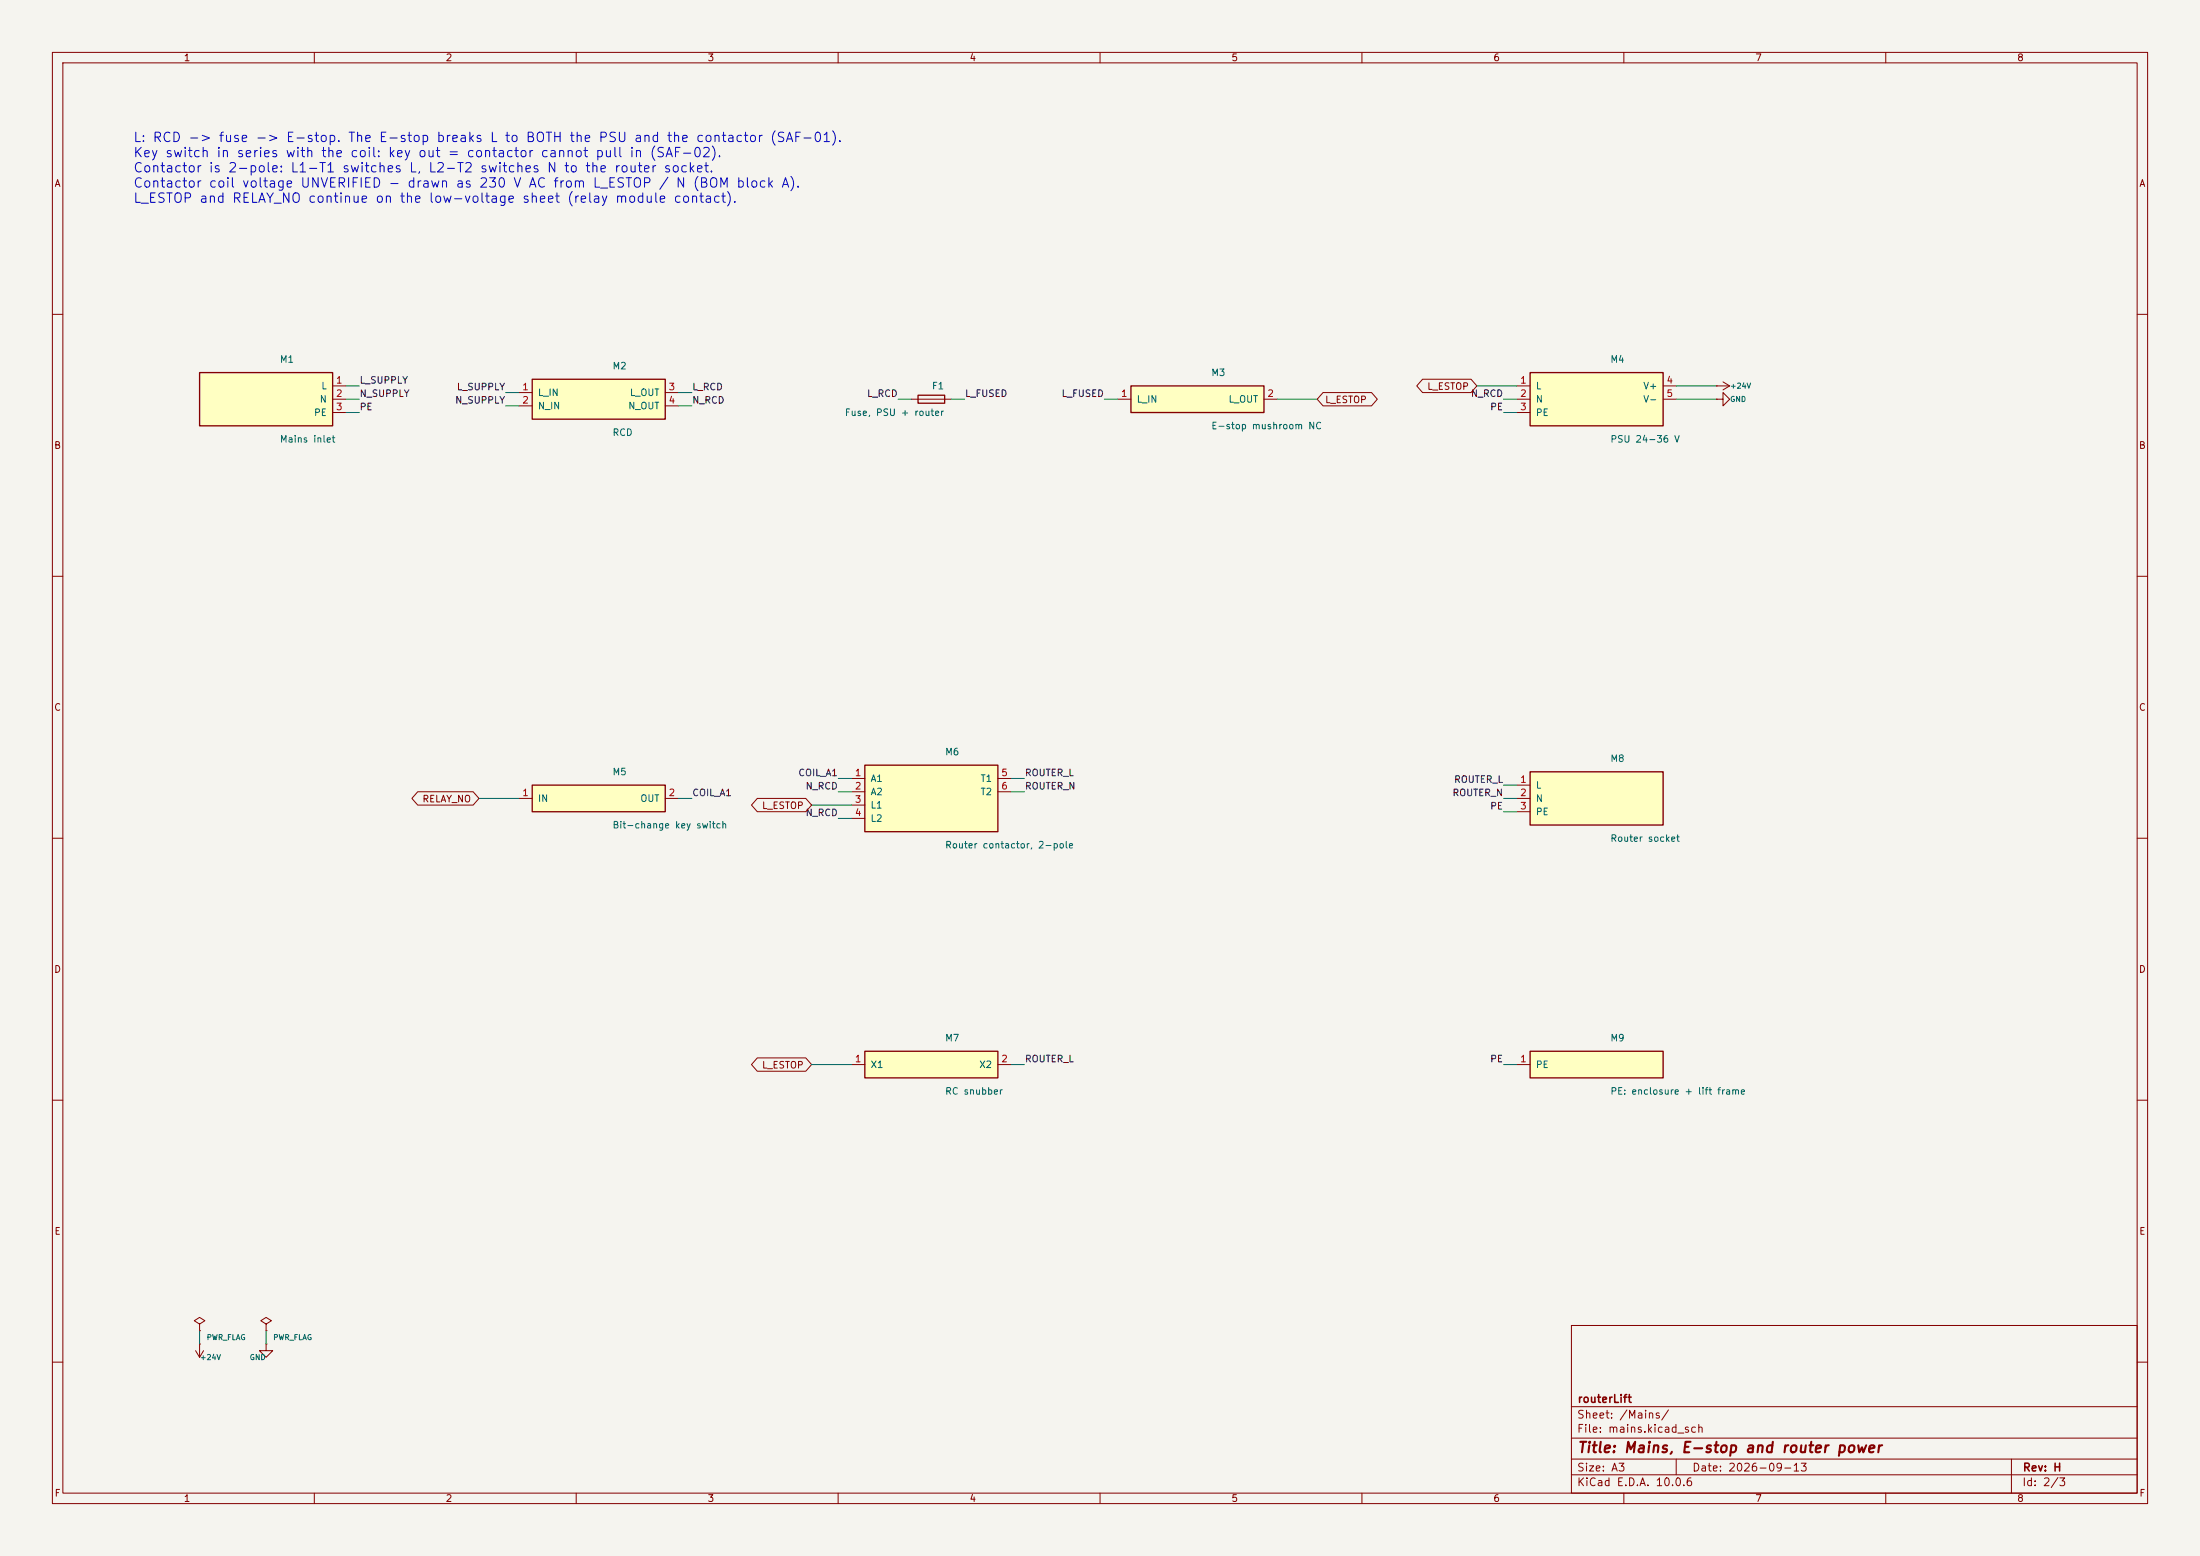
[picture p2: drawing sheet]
(kicad_sch
 (version 20250114)
 (generator "eeschema")
 (generator_version "9.0")
 (paper "A3")
 (title_block
  (title "Mains, E-stop and router power")
  (date "2026-09-13")
  (rev "H")
  (company "routerLift"))
 (lib_symbols
  (symbol "Device:Fuse"
   (pin_numbers (hide yes))
   (pin_names
    (offset 0)) (exclude_from_sim no) (in_bom yes) (on_board yes)
   (in_pos_files yes)
   (duplicate_pin_numbers_are_jumpers no)
   (property "Reference" "F" (at 2.032 0 90) (show_name no) (do_not_autoplace no) (effects (font (size 1.27 1.27))))
   (property "Value" "Fuse" (at -1.905 0 90) (show_name no) (do_not_autoplace no) (effects (font (size 1.27 1.27))))
   (property "Footprint" "" (at -1.778 0 90) (show_name no) (do_not_autoplace no) (hide yes) (effects (font (size 1.27 1.27))))
   (property "Datasheet" "" (at 0 0 0) (show_name no) (do_not_autoplace no) (hide yes) (effects (font (size 1.27 1.27))))
   (property "Description" "Fuse" (at 0 0 0) (show_name no) (do_not_autoplace no) (hide yes) (effects (font (size 1.27 1.27))))
   (symbol "Fuse_0_1"
    (rectangle (start -0.762 -2.54) (end 0.762 2.54) (stroke (width 0.254) (type default)) (fill (type none)))
    (polyline (pts (xy 0 2.54) (xy 0 -2.54)) (stroke (width 0) (type default)) (fill (type none))))
   (symbol "Fuse_1_1"
    (pin passive line (at 0 3.81 270) (length 1.27) (name "" (effects (font (size 1.27 1.27)))) (number "1" (effects (font (size 1.27 1.27)))))
    (pin passive line (at 0 -3.81 90) (length 1.27) (name "" (effects (font (size 1.27 1.27)))) (number "2" (effects (font (size 1.27 1.27))))))
   (embedded_fonts no))
  (symbol "power:+24V"
   (power global)
   (pin_numbers (hide yes))
   (pin_names
    (offset 0) (hide yes)) (exclude_from_sim no) (in_bom yes) (on_board yes)
   (in_pos_files yes)
   (duplicate_pin_numbers_are_jumpers no)
   (property "Reference" "#PWR" (at 0 -3.81 0) (show_name no) (do_not_autoplace no) (hide yes) (effects (font (size 1.27 1.27))))
   (property "Value" "+24V" (at 0 3.556 0) (show_name no) (do_not_autoplace no) (effects (font (size 1.27 1.27))))
   (property "Footprint" "" (at 0 0 0) (show_name no) (do_not_autoplace no) (hide yes) (effects (font (size 1.27 1.27))))
   (property "Datasheet" "" (at 0 0 0) (show_name no) (do_not_autoplace no) (hide yes) (effects (font (size 1.27 1.27))))
   (property "Description" "Power symbol creates a global label with name \"+24V\"" (at 0 0 0) (show_name no) (do_not_autoplace no) (hide yes) (effects (font (size 1.27 1.27))))
   (symbol "+24V_0_1"
    (polyline (pts (xy -0.762 1.27) (xy 0 2.54)) (stroke (width 0) (type default)) (fill (type none)))
    (polyline (pts (xy 0 2.54) (xy 0.762 1.27)) (stroke (width 0) (type default)) (fill (type none)))
    (polyline (pts (xy 0 0) (xy 0 2.54)) (stroke (width 0) (type default)) (fill (type none))))
   (symbol "+24V_1_1"
    (pin power_in line (at 0 0 90) (length 0) (name "" (effects (font (size 1.27 1.27)))) (number "1" (effects (font (size 1.27 1.27))))))
   (embedded_fonts no))
  (symbol "power:GND"
   (power global)
   (pin_numbers (hide yes))
   (pin_names
    (offset 0) (hide yes)) (exclude_from_sim no) (in_bom yes) (on_board yes)
   (in_pos_files yes)
   (duplicate_pin_numbers_are_jumpers no)
   (property "Reference" "#PWR" (at 0 -6.35 0) (show_name no) (do_not_autoplace no) (hide yes) (effects (font (size 1.27 1.27))))
   (property "Value" "GND" (at 0 -3.81 0) (show_name no) (do_not_autoplace no) (effects (font (size 1.27 1.27))))
   (property "Footprint" "" (at 0 0 0) (show_name no) (do_not_autoplace no) (hide yes) (effects (font (size 1.27 1.27))))
   (property "Datasheet" "" (at 0 0 0) (show_name no) (do_not_autoplace no) (hide yes) (effects (font (size 1.27 1.27))))
   (property "Description" "Power symbol creates a global label with name \"GND\" , ground" (at 0 0 0) (show_name no) (do_not_autoplace no) (hide yes) (effects (font (size 1.27 1.27))))
   (symbol "GND_0_1"
    (polyline (pts (xy 0 0) (xy 0 -1.27) (xy 1.27 -1.27) (xy 0 -2.54) (xy -1.27 -1.27) (xy 0 -1.27)) (stroke (width 0) (type default)) (fill (type none))))
   (symbol "GND_1_1"
    (pin power_in line (at 0 0 270) (length 0) (name "" (effects (font (size 1.27 1.27)))) (number "1" (effects (font (size 1.27 1.27))))))
   (embedded_fonts no))
  (symbol "power:PWR_FLAG"
   (power global)
   (pin_numbers (hide yes))
   (pin_names
    (offset 0) (hide yes)) (exclude_from_sim no) (in_bom yes) (on_board yes)
   (in_pos_files yes)
   (duplicate_pin_numbers_are_jumpers no)
   (property "Reference" "#FLG" (at 0 1.905 0) (show_name no) (do_not_autoplace no) (hide yes) (effects (font (size 1.27 1.27))))
   (property "Value" "PWR_FLAG" (at 0 3.81 0) (show_name no) (do_not_autoplace no) (effects (font (size 1.27 1.27))))
   (property "Footprint" "" (at 0 0 0) (show_name no) (do_not_autoplace no) (hide yes) (effects (font (size 1.27 1.27))))
   (property "Datasheet" "" (at 0 0 0) (show_name no) (do_not_autoplace no) (hide yes) (effects (font (size 1.27 1.27))))
   (property "Description" "Special symbol for telling ERC where power comes from" (at 0 0 0) (show_name no) (do_not_autoplace no) (hide yes) (effects (font (size 1.27 1.27))))
   (symbol "PWR_FLAG_0_0"
    (pin power_out line (at 0 0 90) (length 0) (name "" (effects (font (size 1.27 1.27)))) (number "1" (effects (font (size 1.27 1.27))))))
   (symbol "PWR_FLAG_0_1"
    (polyline (pts (xy 0 0) (xy 0 1.27) (xy -1.016 1.905) (xy 0 2.54) (xy 1.016 1.905) (xy 0 1.27)) (stroke (width 0) (type default)) (fill (type none))))
   (embedded_fonts no))
  (symbol "routerlift:CONTACTOR"
   (pin_names
    (offset 1.016)) (exclude_from_sim no) (in_bom yes) (on_board yes)
   (property "Reference" "M" (at 0 7.62 0) (effects (font (size 1.27 1.27))))
   (property "Value" "CONTACTOR" (at 0 -7.62 0) (effects (font (size 1.27 1.27))))
   (property "Footprint" "" (at 0 0 0) (effects (font (size 1.27 1.27)) (hide yes)))
   (property "Datasheet" "" (at 0 0 0) (effects (font (size 1.27 1.27)) (hide yes)))
   (symbol "CONTACTOR_0_1"
    (rectangle (start -12.7 6.35) (end 12.7 -6.35) (stroke (width 0.254) (type default)) (fill (type background))))
   (symbol "CONTACTOR_1_1"
    (pin passive line (at -15.24 3.81 0) (length 2.54) (name "A1" (effects (font (size 1.27 1.27)))) (number "1" (effects (font (size 1.27 1.27)))))
    (pin passive line (at -15.24 1.27 0) (length 2.54) (name "A2" (effects (font (size 1.27 1.27)))) (number "2" (effects (font (size 1.27 1.27)))))
    (pin passive line (at -15.24 -1.27 0) (length 2.54) (name "L1" (effects (font (size 1.27 1.27)))) (number "3" (effects (font (size 1.27 1.27)))))
    (pin passive line (at -15.24 -3.81 0) (length 2.54) (name "L2" (effects (font (size 1.27 1.27)))) (number "4" (effects (font (size 1.27 1.27)))))
    (pin passive line (at 15.24 3.81 180) (length 2.54) (name "T1" (effects (font (size 1.27 1.27)))) (number "5" (effects (font (size 1.27 1.27)))))
    (pin passive line (at 15.24 1.27 180) (length 2.54) (name "T2" (effects (font (size 1.27 1.27)))) (number "6" (effects (font (size 1.27 1.27)))))))
  (symbol "routerlift:ESTOP_NC"
   (pin_names
    (offset 1.016)) (exclude_from_sim no) (in_bom yes) (on_board yes)
   (property "Reference" "M" (at 0 3.81 0) (effects (font (size 1.27 1.27))))
   (property "Value" "ESTOP_NC" (at 0 -3.81 0) (effects (font (size 1.27 1.27))))
   (property "Footprint" "" (at 0 0 0) (effects (font (size 1.27 1.27)) (hide yes)))
   (property "Datasheet" "" (at 0 0 0) (effects (font (size 1.27 1.27)) (hide yes)))
   (symbol "ESTOP_NC_0_1"
    (rectangle (start -12.7 2.54) (end 12.7 -2.54) (stroke (width 0.254) (type default)) (fill (type background))))
   (symbol "ESTOP_NC_1_1"
    (pin passive line (at -15.24 0 0) (length 2.54) (name "L_IN" (effects (font (size 1.27 1.27)))) (number "1" (effects (font (size 1.27 1.27)))))
    (pin passive line (at 15.24 0 180) (length 2.54) (name "L_OUT" (effects (font (size 1.27 1.27)))) (number "2" (effects (font (size 1.27 1.27)))))))
  (symbol "routerlift:KEY_SWITCH"
   (pin_names
    (offset 1.016)) (exclude_from_sim no) (in_bom yes) (on_board yes)
   (property "Reference" "M" (at 0 3.81 0) (effects (font (size 1.27 1.27))))
   (property "Value" "KEY_SWITCH" (at 0 -3.81 0) (effects (font (size 1.27 1.27))))
   (property "Footprint" "" (at 0 0 0) (effects (font (size 1.27 1.27)) (hide yes)))
   (property "Datasheet" "" (at 0 0 0) (effects (font (size 1.27 1.27)) (hide yes)))
   (symbol "KEY_SWITCH_0_1"
    (rectangle (start -12.7 2.54) (end 12.7 -2.54) (stroke (width 0.254) (type default)) (fill (type background))))
   (symbol "KEY_SWITCH_1_1"
    (pin passive line (at -15.24 0 0) (length 2.54) (name "IN" (effects (font (size 1.27 1.27)))) (number "1" (effects (font (size 1.27 1.27)))))
    (pin passive line (at 15.24 0 180) (length 2.54) (name "OUT" (effects (font (size 1.27 1.27)))) (number "2" (effects (font (size 1.27 1.27)))))))
  (symbol "routerlift:MAINS_INLET"
   (pin_names
    (offset 1.016)) (exclude_from_sim no) (in_bom yes) (on_board yes)
   (property "Reference" "M" (at 0 6.35 0) (effects (font (size 1.27 1.27))))
   (property "Value" "MAINS_INLET" (at 0 -6.35 0) (effects (font (size 1.27 1.27))))
   (property "Footprint" "" (at 0 0 0) (effects (font (size 1.27 1.27)) (hide yes)))
   (property "Datasheet" "" (at 0 0 0) (effects (font (size 1.27 1.27)) (hide yes)))
   (symbol "MAINS_INLET_0_1"
    (rectangle (start -12.7 5.08) (end 12.7 -5.08) (stroke (width 0.254) (type default)) (fill (type background))))
   (symbol "MAINS_INLET_1_1"
    (pin passive line (at 15.24 2.54 180) (length 2.54) (name "L" (effects (font (size 1.27 1.27)))) (number "1" (effects (font (size 1.27 1.27)))))
    (pin passive line (at 15.24 0 180) (length 2.54) (name "N" (effects (font (size 1.27 1.27)))) (number "2" (effects (font (size 1.27 1.27)))))
    (pin passive line (at 15.24 -2.54 180) (length 2.54) (name "PE" (effects (font (size 1.27 1.27)))) (number "3" (effects (font (size 1.27 1.27)))))))
  (symbol "routerlift:PE_BOND"
   (pin_names
    (offset 1.016)) (exclude_from_sim no) (in_bom yes) (on_board yes)
   (property "Reference" "M" (at 0 3.81 0) (effects (font (size 1.27 1.27))))
   (property "Value" "PE_BOND" (at 0 -3.81 0) (effects (font (size 1.27 1.27))))
   (property "Footprint" "" (at 0 0 0) (effects (font (size 1.27 1.27)) (hide yes)))
   (property "Datasheet" "" (at 0 0 0) (effects (font (size 1.27 1.27)) (hide yes)))
   (symbol "PE_BOND_0_1"
    (rectangle (start -12.7 2.54) (end 12.7 -2.54) (stroke (width 0.254) (type default)) (fill (type background))))
   (symbol "PE_BOND_1_1"
    (pin passive line (at -15.24 0 0) (length 2.54) (name "PE" (effects (font (size 1.27 1.27)))) (number "1" (effects (font (size 1.27 1.27)))))))
  (symbol "routerlift:PSU_24_36V"
   (pin_names
    (offset 1.016)) (exclude_from_sim no) (in_bom yes) (on_board yes)
   (property "Reference" "M" (at 0 6.35 0) (effects (font (size 1.27 1.27))))
   (property "Value" "PSU_24_36V" (at 0 -6.35 0) (effects (font (size 1.27 1.27))))
   (property "Footprint" "" (at 0 0 0) (effects (font (size 1.27 1.27)) (hide yes)))
   (property "Datasheet" "" (at 0 0 0) (effects (font (size 1.27 1.27)) (hide yes)))
   (symbol "PSU_24_36V_0_1"
    (rectangle (start -12.7 5.08) (end 12.7 -5.08) (stroke (width 0.254) (type default)) (fill (type background))))
   (symbol "PSU_24_36V_1_1"
    (pin passive line (at -15.24 2.54 0) (length 2.54) (name "L" (effects (font (size 1.27 1.27)))) (number "1" (effects (font (size 1.27 1.27)))))
    (pin passive line (at -15.24 0 0) (length 2.54) (name "N" (effects (font (size 1.27 1.27)))) (number "2" (effects (font (size 1.27 1.27)))))
    (pin passive line (at -15.24 -2.54 0) (length 2.54) (name "PE" (effects (font (size 1.27 1.27)))) (number "3" (effects (font (size 1.27 1.27)))))
    (pin passive line (at 15.24 2.54 180) (length 2.54) (name "V+" (effects (font (size 1.27 1.27)))) (number "4" (effects (font (size 1.27 1.27)))))
    (pin passive line (at 15.24 0 180) (length 2.54) (name "V-" (effects (font (size 1.27 1.27)))) (number "5" (effects (font (size 1.27 1.27)))))))
  (symbol "routerlift:RCD"
   (pin_names
    (offset 1.016)) (exclude_from_sim no) (in_bom yes) (on_board yes)
   (property "Reference" "M" (at 0 5.08 0) (effects (font (size 1.27 1.27))))
   (property "Value" "RCD" (at 0 -5.08 0) (effects (font (size 1.27 1.27))))
   (property "Footprint" "" (at 0 0 0) (effects (font (size 1.27 1.27)) (hide yes)))
   (property "Datasheet" "" (at 0 0 0) (effects (font (size 1.27 1.27)) (hide yes)))
   (symbol "RCD_0_1"
    (rectangle (start -12.7 3.81) (end 12.7 -3.81) (stroke (width 0.254) (type default)) (fill (type background))))
   (symbol "RCD_1_1"
    (pin passive line (at -15.24 1.27 0) (length 2.54) (name "L_IN" (effects (font (size 1.27 1.27)))) (number "1" (effects (font (size 1.27 1.27)))))
    (pin passive line (at -15.24 -1.27 0) (length 2.54) (name "N_IN" (effects (font (size 1.27 1.27)))) (number "2" (effects (font (size 1.27 1.27)))))
    (pin passive line (at 15.24 1.27 180) (length 2.54) (name "L_OUT" (effects (font (size 1.27 1.27)))) (number "3" (effects (font (size 1.27 1.27)))))
    (pin passive line (at 15.24 -1.27 180) (length 2.54) (name "N_OUT" (effects (font (size 1.27 1.27)))) (number "4" (effects (font (size 1.27 1.27)))))))
  (symbol "routerlift:RC_SNUBBER"
   (pin_names
    (offset 1.016)) (exclude_from_sim no) (in_bom yes) (on_board yes)
   (property "Reference" "M" (at 0 3.81 0) (effects (font (size 1.27 1.27))))
   (property "Value" "RC_SNUBBER" (at 0 -3.81 0) (effects (font (size 1.27 1.27))))
   (property "Footprint" "" (at 0 0 0) (effects (font (size 1.27 1.27)) (hide yes)))
   (property "Datasheet" "" (at 0 0 0) (effects (font (size 1.27 1.27)) (hide yes)))
   (symbol "RC_SNUBBER_0_1"
    (rectangle (start -12.7 2.54) (end 12.7 -2.54) (stroke (width 0.254) (type default)) (fill (type background))))
   (symbol "RC_SNUBBER_1_1"
    (pin passive line (at -15.24 0 0) (length 2.54) (name "X1" (effects (font (size 1.27 1.27)))) (number "1" (effects (font (size 1.27 1.27)))))
    (pin passive line (at 15.24 0 180) (length 2.54) (name "X2" (effects (font (size 1.27 1.27)))) (number "2" (effects (font (size 1.27 1.27)))))))
  (symbol "routerlift:ROUTER_SOCKET"
   (pin_names
    (offset 1.016)) (exclude_from_sim no) (in_bom yes) (on_board yes)
   (property "Reference" "M" (at 0 6.35 0) (effects (font (size 1.27 1.27))))
   (property "Value" "ROUTER_SOCKET" (at 0 -6.35 0) (effects (font (size 1.27 1.27))))
   (property "Footprint" "" (at 0 0 0) (effects (font (size 1.27 1.27)) (hide yes)))
   (property "Datasheet" "" (at 0 0 0) (effects (font (size 1.27 1.27)) (hide yes)))
   (symbol "ROUTER_SOCKET_0_1"
    (rectangle (start -12.7 5.08) (end 12.7 -5.08) (stroke (width 0.254) (type default)) (fill (type background))))
   (symbol "ROUTER_SOCKET_1_1"
    (pin passive line (at -15.24 2.54 0) (length 2.54) (name "L" (effects (font (size 1.27 1.27)))) (number "1" (effects (font (size 1.27 1.27)))))
    (pin passive line (at -15.24 0 0) (length 2.54) (name "N" (effects (font (size 1.27 1.27)))) (number "2" (effects (font (size 1.27 1.27)))))
    (pin passive line (at -15.24 -2.54 0) (length 2.54) (name "PE" (effects (font (size 1.27 1.27)))) (number "3" (effects (font (size 1.27 1.27))))))))
 (wire
  (pts (xy 66.04 73.66) (xy 68.58 73.66))
  (stroke (width 0) (type default)))
 (label "L_SUPPLY"
  (at 68.58 73.66 0)
  (effects (font (size 1.27 1.27)) (justify left bottom)))
 (wire
  (pts (xy 66.04 76.2) (xy 68.58 76.2))
  (stroke (width 0) (type default)))
 (label "N_SUPPLY"
  (at 68.58 76.2 0)
  (effects (font (size 1.27 1.27)) (justify left bottom)))
 (wire
  (pts (xy 66.04 78.74) (xy 68.58 78.74))
  (stroke (width 0) (type default)))
 (label "PE"
  (at 68.58 78.74 0)
  (effects (font (size 1.27 1.27)) (justify left bottom)))
 (wire
  (pts (xy 99.06 74.93) (xy 96.52 74.93))
  (stroke (width 0) (type default)))
 (label "L_SUPPLY"
  (at 96.52 74.93 180)
  (effects (font (size 1.27 1.27)) (justify right bottom)))
 (wire
  (pts (xy 99.06 77.47) (xy 96.52 77.47))
  (stroke (width 0) (type default)))
 (label "N_SUPPLY"
  (at 96.52 77.47 180)
  (effects (font (size 1.27 1.27)) (justify right bottom)))
 (wire
  (pts (xy 129.54 74.93) (xy 132.08 74.93))
  (stroke (width 0) (type default)))
 (label "L_RCD"
  (at 132.08 74.93 0)
  (effects (font (size 1.27 1.27)) (justify left bottom)))
 (wire
  (pts (xy 129.54 77.47) (xy 132.08 77.47))
  (stroke (width 0) (type default)))
 (label "N_RCD"
  (at 132.08 77.47 0)
  (effects (font (size 1.27 1.27)) (justify left bottom)))
 (wire
  (pts (xy 173.99 76.2) (xy 171.45 76.2))
  (stroke (width 0) (type default)))
 (label "L_RCD"
  (at 171.45 76.2 180)
  (effects (font (size 1.27 1.27)) (justify right bottom)))
 (wire
  (pts (xy 181.61 76.2) (xy 184.15 76.2))
  (stroke (width 0) (type default)))
 (label "L_FUSED"
  (at 184.15 76.2 0)
  (effects (font (size 1.27 1.27)) (justify left bottom)))
 (wire
  (pts (xy 213.36 76.2) (xy 210.82 76.2))
  (stroke (width 0) (type default)))
 (label "L_FUSED"
  (at 210.82 76.2 180)
  (effects (font (size 1.27 1.27)) (justify right bottom)))
 (wire
  (pts (xy 243.84 76.2) (xy 251.46 76.2))
  (stroke (width 0) (type default)))
 (global_label "L_ESTOP"
  (shape bidirectional)
  (at 251.46 76.2 0)
  (effects (font (size 1.27 1.27)) (justify left))
  (property "Intersheetrefs" "${INTERSHEET_REFS}" (at 251.46 76.2 0) (effects (font (size 1.27 1.27)) (hide yes))))
 (wire
  (pts (xy 289.56 73.66) (xy 281.94 73.66))
  (stroke (width 0) (type default)))
 (global_label "L_ESTOP"
  (shape bidirectional)
  (at 281.94 73.66 180)
  (effects (font (size 1.27 1.27)) (justify right))
  (property "Intersheetrefs" "${INTERSHEET_REFS}" (at 281.94 73.66 0) (effects (font (size 1.27 1.27)) (hide yes))))
 (wire
  (pts (xy 289.56 76.2) (xy 287.02 76.2))
  (stroke (width 0) (type default)))
 (label "N_RCD"
  (at 287.02 76.2 180)
  (effects (font (size 1.27 1.27)) (justify right bottom)))
 (wire
  (pts (xy 289.56 78.74) (xy 287.02 78.74))
  (stroke (width 0) (type default)))
 (label "PE"
  (at 287.02 78.74 180)
  (effects (font (size 1.27 1.27)) (justify right bottom)))
 (wire
  (pts (xy 320.04 73.66) (xy 327.66 73.66))
  (stroke (width 0) (type default)))
 (wire
  (pts (xy 320.04 76.2) (xy 327.66 76.2))
  (stroke (width 0) (type default)))
 (wire
  (pts (xy 99.06 152.4) (xy 91.44 152.4))
  (stroke (width 0) (type default)))
 (global_label "RELAY_NO"
  (shape bidirectional)
  (at 91.44 152.4 180)
  (effects (font (size 1.27 1.27)) (justify right))
  (property "Intersheetrefs" "${INTERSHEET_REFS}" (at 91.44 152.4 0) (effects (font (size 1.27 1.27)) (hide yes))))
 (wire
  (pts (xy 129.54 152.4) (xy 132.08 152.4))
  (stroke (width 0) (type default)))
 (label "COIL_A1"
  (at 132.08 152.4 0)
  (effects (font (size 1.27 1.27)) (justify left bottom)))
 (wire
  (pts (xy 162.56 148.59) (xy 160.02 148.59))
  (stroke (width 0) (type default)))
 (label "COIL_A1"
  (at 160.02 148.59 180)
  (effects (font (size 1.27 1.27)) (justify right bottom)))
 (wire
  (pts (xy 162.56 151.13) (xy 160.02 151.13))
  (stroke (width 0) (type default)))
 (label "N_RCD"
  (at 160.02 151.13 180)
  (effects (font (size 1.27 1.27)) (justify right bottom)))
 (wire
  (pts (xy 162.56 153.67) (xy 154.94 153.67))
  (stroke (width 0) (type default)))
 (global_label "L_ESTOP"
  (shape bidirectional)
  (at 154.94 153.67 180)
  (effects (font (size 1.27 1.27)) (justify right))
  (property "Intersheetrefs" "${INTERSHEET_REFS}" (at 154.94 153.67 0) (effects (font (size 1.27 1.27)) (hide yes))))
 (wire
  (pts (xy 162.56 156.21) (xy 160.02 156.21))
  (stroke (width 0) (type default)))
 (label "N_RCD"
  (at 160.02 156.21 180)
  (effects (font (size 1.27 1.27)) (justify right bottom)))
 (wire
  (pts (xy 193.04 148.59) (xy 195.58 148.59))
  (stroke (width 0) (type default)))
 (label "ROUTER_L"
  (at 195.58 148.59 0)
  (effects (font (size 1.27 1.27)) (justify left bottom)))
 (wire
  (pts (xy 193.04 151.13) (xy 195.58 151.13))
  (stroke (width 0) (type default)))
 (label "ROUTER_N"
  (at 195.58 151.13 0)
  (effects (font (size 1.27 1.27)) (justify left bottom)))
 (wire
  (pts (xy 162.56 203.2) (xy 154.94 203.2))
  (stroke (width 0) (type default)))
 (global_label "L_ESTOP"
  (shape bidirectional)
  (at 154.94 203.2 180)
  (effects (font (size 1.27 1.27)) (justify right))
  (property "Intersheetrefs" "${INTERSHEET_REFS}" (at 154.94 203.2 0) (effects (font (size 1.27 1.27)) (hide yes))))
 (wire
  (pts (xy 193.04 203.2) (xy 195.58 203.2))
  (stroke (width 0) (type default)))
 (label "ROUTER_L"
  (at 195.58 203.2 0)
  (effects (font (size 1.27 1.27)) (justify left bottom)))
 (wire
  (pts (xy 289.56 149.86) (xy 287.02 149.86))
  (stroke (width 0) (type default)))
 (label "ROUTER_L"
  (at 287.02 149.86 180)
  (effects (font (size 1.27 1.27)) (justify right bottom)))
 (wire
  (pts (xy 289.56 152.4) (xy 287.02 152.4))
  (stroke (width 0) (type default)))
 (label "ROUTER_N"
  (at 287.02 152.4 180)
  (effects (font (size 1.27 1.27)) (justify right bottom)))
 (wire
  (pts (xy 289.56 154.94) (xy 287.02 154.94))
  (stroke (width 0) (type default)))
 (label "PE"
  (at 287.02 154.94 180)
  (effects (font (size 1.27 1.27)) (justify right bottom)))
 (wire
  (pts (xy 289.56 203.2) (xy 287.02 203.2))
  (stroke (width 0) (type default)))
 (label "PE"
  (at 287.02 203.2 180)
  (effects (font (size 1.27 1.27)) (justify right bottom)))
 (wire
  (pts (xy 38.1 254) (xy 38.1 256.54))
  (stroke (width 0) (type default)))
 (wire
  (pts (xy 50.8 254) (xy 50.8 256.54))
  (stroke (width 0) (type default)))
 (text "L: RCD -> fuse -> E-stop. The E-stop breaks L to BOTH the PSU and the contactor (SAF-01).\nKey switch in series with the coil: key out = contactor cannot pull in (SAF-02).\nContactor is 2-pole: L1-T1 switches L, L2-T2 switches N to the router socket.\nContactor coil voltage UNVERIFIED - drawn as 230 V AC from L_ESTOP / N (BOM block A).\nL_ESTOP and RELAY_NO continue on the low-voltage sheet (relay module contact)."
  (exclude_from_sim no)
  (at 25.4 25.4 0)
  (effects (font (size 1.8 1.8)) (justify left top)))
 (symbol
  (lib_id "routerlift:MAINS_INLET")
  (at 50.8 76.2 0)
  (unit 1)
  (exclude_from_sim no)
  (in_bom yes)
  (on_board yes)
  (dnp no)
  (property "Reference" "M1" (at 53.34 68.58 0) (effects (font (size 1.27 1.27)) (justify left)))
  (property "Value" "Mains inlet" (at 53.34 83.82 0) (effects (font (size 1.27 1.27)) (justify left)))
  (property "Footprint" "" (at 50.8 76.2 0) (effects (font (size 1.27 1.27)) (justify left) (hide yes)))
  (property "Datasheet" "" (at 50.8 76.2 0) (effects (font (size 1.27 1.27)) (justify left) (hide yes)))
  (pin "1")
  (pin "2")
  (pin "3"))
 (symbol
  (lib_id "routerlift:RCD")
  (at 114.3 76.2 0)
  (unit 1)
  (exclude_from_sim no)
  (in_bom yes)
  (on_board yes)
  (dnp no)
  (property "Reference" "M2" (at 116.84 69.85 0) (effects (font (size 1.27 1.27)) (justify left)))
  (property "Value" "RCD" (at 116.84 82.55 0) (effects (font (size 1.27 1.27)) (justify left)))
  (property "Footprint" "" (at 114.3 76.2 0) (effects (font (size 1.27 1.27)) (justify left) (hide yes)))
  (property "Datasheet" "" (at 114.3 76.2 0) (effects (font (size 1.27 1.27)) (justify left) (hide yes)))
  (pin "1")
  (pin "2")
  (pin "3")
  (pin "4"))
 (symbol
  (lib_id "Device:Fuse")
  (at 177.8 76.2 90)
  (unit 1)
  (exclude_from_sim no)
  (in_bom yes)
  (on_board yes)
  (dnp no)
  (property "Reference" "F1" (at 180.34 73.66 90) (effects (font (size 1.27 1.27)) (justify left)))
  (property "Value" "Fuse, PSU + router" (at 180.34 78.74 90) (effects (font (size 1.27 1.27)) (justify left)))
  (property "Footprint" "" (at 177.8 76.2 90) (effects (font (size 1.27 1.27)) (justify left) (hide yes)))
  (property "Datasheet" "" (at 177.8 76.2 90) (effects (font (size 1.27 1.27)) (justify left) (hide yes)))
  (pin "1")
  (pin "2"))
 (symbol
  (lib_id "routerlift:ESTOP_NC")
  (at 228.6 76.2 0)
  (unit 1)
  (exclude_from_sim no)
  (in_bom yes)
  (on_board yes)
  (dnp no)
  (property "Reference" "M3" (at 231.14 71.12 0) (effects (font (size 1.27 1.27)) (justify left)))
  (property "Value" "E-stop mushroom NC" (at 231.14 81.28 0) (effects (font (size 1.27 1.27)) (justify left)))
  (property "Footprint" "" (at 228.6 76.2 0) (effects (font (size 1.27 1.27)) (justify left) (hide yes)))
  (property "Datasheet" "" (at 228.6 76.2 0) (effects (font (size 1.27 1.27)) (justify left) (hide yes)))
  (pin "1")
  (pin "2"))
 (symbol
  (lib_id "routerlift:PSU_24_36V")
  (at 304.8 76.2 0)
  (unit 1)
  (exclude_from_sim no)
  (in_bom yes)
  (on_board yes)
  (dnp no)
  (property "Reference" "M4" (at 307.34 68.58 0) (effects (font (size 1.27 1.27)) (justify left)))
  (property "Value" "PSU 24-36 V" (at 307.34 83.82 0) (effects (font (size 1.27 1.27)) (justify left)))
  (property "Footprint" "" (at 304.8 76.2 0) (effects (font (size 1.27 1.27)) (justify left) (hide yes)))
  (property "Datasheet" "" (at 304.8 76.2 0) (effects (font (size 1.27 1.27)) (justify left) (hide yes)))
  (pin "1")
  (pin "2")
  (pin "3")
  (pin "4")
  (pin "5"))
 (symbol
  (lib_id "power:+24V")
  (at 327.66 73.66 270)
  (unit 1)
  (exclude_from_sim no)
  (in_bom no)
  (on_board no)
  (dnp no)
  (property "Reference" "#PWR1" (at 330.2 66.04 90) (effects (font (size 1.27 1.27)) (justify left) (hide yes)))
  (property "Value" "+24V" (at 330.2 73.66 90) (effects (font (size 1 1)) (justify left)))
  (property "Footprint" "" (at 327.66 73.66 90) (effects (font (size 1.27 1.27)) (justify left) (hide yes)))
  (property "Datasheet" "" (at 327.66 73.66 90) (effects (font (size 1.27 1.27)) (justify left) (hide yes)))
  (pin "1"))
 (symbol
  (lib_id "power:GND")
  (at 327.66 76.2 90)
  (unit 1)
  (exclude_from_sim no)
  (in_bom no)
  (on_board no)
  (dnp no)
  (property "Reference" "#PWR2" (at 330.2 68.58 90) (effects (font (size 1.27 1.27)) (justify left) (hide yes)))
  (property "Value" "GND" (at 330.2 76.2 90) (effects (font (size 1 1)) (justify right)))
  (property "Footprint" "" (at 327.66 76.2 90) (effects (font (size 1.27 1.27)) (justify left) (hide yes)))
  (property "Datasheet" "" (at 327.66 76.2 90) (effects (font (size 1.27 1.27)) (justify left) (hide yes)))
  (pin "1"))
 (symbol
  (lib_id "routerlift:KEY_SWITCH")
  (at 114.3 152.4 0)
  (unit 1)
  (exclude_from_sim no)
  (in_bom yes)
  (on_board yes)
  (dnp no)
  (property "Reference" "M5" (at 116.84 147.32 0) (effects (font (size 1.27 1.27)) (justify left)))
  (property "Value" "Bit-change key switch" (at 116.84 157.48 0) (effects (font (size 1.27 1.27)) (justify left)))
  (property "Footprint" "" (at 114.3 152.4 0) (effects (font (size 1.27 1.27)) (justify left) (hide yes)))
  (property "Datasheet" "" (at 114.3 152.4 0) (effects (font (size 1.27 1.27)) (justify left) (hide yes)))
  (pin "1")
  (pin "2"))
 (symbol
  (lib_id "routerlift:CONTACTOR")
  (at 177.8 152.4 0)
  (unit 1)
  (exclude_from_sim no)
  (in_bom yes)
  (on_board yes)
  (dnp no)
  (property "Reference" "M6" (at 180.34 143.51 0) (effects (font (size 1.27 1.27)) (justify left)))
  (property "Value" "Router contactor, 2-pole" (at 180.34 161.29 0) (effects (font (size 1.27 1.27)) (justify left)))
  (property "Footprint" "" (at 177.8 152.4 0) (effects (font (size 1.27 1.27)) (justify left) (hide yes)))
  (property "Datasheet" "" (at 177.8 152.4 0) (effects (font (size 1.27 1.27)) (justify left) (hide yes)))
  (pin "1")
  (pin "2")
  (pin "3")
  (pin "4")
  (pin "5")
  (pin "6"))
 (symbol
  (lib_id "routerlift:RC_SNUBBER")
  (at 177.8 203.2 0)
  (unit 1)
  (exclude_from_sim no)
  (in_bom yes)
  (on_board yes)
  (dnp no)
  (property "Reference" "M7" (at 180.34 198.12 0) (effects (font (size 1.27 1.27)) (justify left)))
  (property "Value" "RC snubber" (at 180.34 208.28 0) (effects (font (size 1.27 1.27)) (justify left)))
  (property "Footprint" "" (at 177.8 203.2 0) (effects (font (size 1.27 1.27)) (justify left) (hide yes)))
  (property "Datasheet" "" (at 177.8 203.2 0) (effects (font (size 1.27 1.27)) (justify left) (hide yes)))
  (pin "1")
  (pin "2"))
 (symbol
  (lib_id "routerlift:ROUTER_SOCKET")
  (at 304.8 152.4 0)
  (unit 1)
  (exclude_from_sim no)
  (in_bom yes)
  (on_board yes)
  (dnp no)
  (property "Reference" "M8" (at 307.34 144.78 0) (effects (font (size 1.27 1.27)) (justify left)))
  (property "Value" "Router socket" (at 307.34 160.02 0) (effects (font (size 1.27 1.27)) (justify left)))
  (property "Footprint" "" (at 304.8 152.4 0) (effects (font (size 1.27 1.27)) (justify left) (hide yes)))
  (property "Datasheet" "" (at 304.8 152.4 0) (effects (font (size 1.27 1.27)) (justify left) (hide yes)))
  (pin "1")
  (pin "2")
  (pin "3"))
 (symbol
  (lib_id "routerlift:PE_BOND")
  (at 304.8 203.2 0)
  (unit 1)
  (exclude_from_sim no)
  (in_bom yes)
  (on_board yes)
  (dnp no)
  (property "Reference" "M9" (at 307.34 198.12 0) (effects (font (size 1.27 1.27)) (justify left)))
  (property "Value" "PE: enclosure + lift frame" (at 307.34 208.28 0) (effects (font (size 1.27 1.27)) (justify left)))
  (property "Footprint" "" (at 304.8 203.2 0) (effects (font (size 1.27 1.27)) (justify left) (hide yes)))
  (property "Datasheet" "" (at 304.8 203.2 0) (effects (font (size 1.27 1.27)) (justify left) (hide yes)))
  (pin "1"))
 (symbol
  (lib_id "power:PWR_FLAG")
  (at 38.1 254 0)
  (unit 1)
  (exclude_from_sim no)
  (in_bom no)
  (on_board no)
  (dnp no)
  (property "Reference" "#FLG1" (at 40.64 251.46 0) (effects (font (size 1.27 1.27)) (justify left) (hide yes)))
  (property "Value" "PWR_FLAG" (at 39.37 255.27 0) (effects (font (size 1 1)) (justify left)))
  (property "Footprint" "" (at 38.1 254 0) (effects (font (size 1.27 1.27)) (justify left) (hide yes)))
  (property "Datasheet" "" (at 38.1 254 0) (effects (font (size 1.27 1.27)) (justify left) (hide yes)))
  (pin "1"))
 (symbol
  (lib_id "power:+24V")
  (at 38.1 256.54 180)
  (unit 1)
  (exclude_from_sim no)
  (in_bom no)
  (on_board no)
  (dnp no)
  (property "Reference" "#PWR3" (at 40.64 254 0) (effects (font (size 1.27 1.27)) (justify left) (hide yes)))
  (property "Value" "+24V" (at 38.1 259.08 0) (effects (font (size 1 1)) (justify right)))
  (property "Footprint" "" (at 38.1 256.54 0) (effects (font (size 1.27 1.27)) (justify left) (hide yes)))
  (property "Datasheet" "" (at 38.1 256.54 0) (effects (font (size 1.27 1.27)) (justify left) (hide yes)))
  (pin "1"))
 (symbol
  (lib_id "power:PWR_FLAG")
  (at 50.8 254 0)
  (unit 1)
  (exclude_from_sim no)
  (in_bom no)
  (on_board no)
  (dnp no)
  (property "Reference" "#FLG2" (at 53.34 251.46 0) (effects (font (size 1.27 1.27)) (justify left) (hide yes)))
  (property "Value" "PWR_FLAG" (at 52.07 255.27 0) (effects (font (size 1 1)) (justify left)))
  (property "Footprint" "" (at 50.8 254 0) (effects (font (size 1.27 1.27)) (justify left) (hide yes)))
  (property "Datasheet" "" (at 50.8 254 0) (effects (font (size 1.27 1.27)) (justify left) (hide yes)))
  (pin "1"))
 (symbol
  (lib_id "power:GND")
  (at 50.8 256.54 0)
  (unit 1)
  (exclude_from_sim no)
  (in_bom no)
  (on_board no)
  (dnp no)
  (property "Reference" "#PWR4" (at 53.34 254 0) (effects (font (size 1.27 1.27)) (justify left) (hide yes)))
  (property "Value" "GND" (at 50.8 259.08 0) (effects (font (size 1 1)) (justify right)))
  (property "Footprint" "" (at 50.8 256.54 0) (effects (font (size 1.27 1.27)) (justify left) (hide yes)))
  (property "Datasheet" "" (at 50.8 256.54 0) (effects (font (size 1.27 1.27)) (justify left) (hide yes)))
  (pin "1"))
 (embedded_fonts no))
